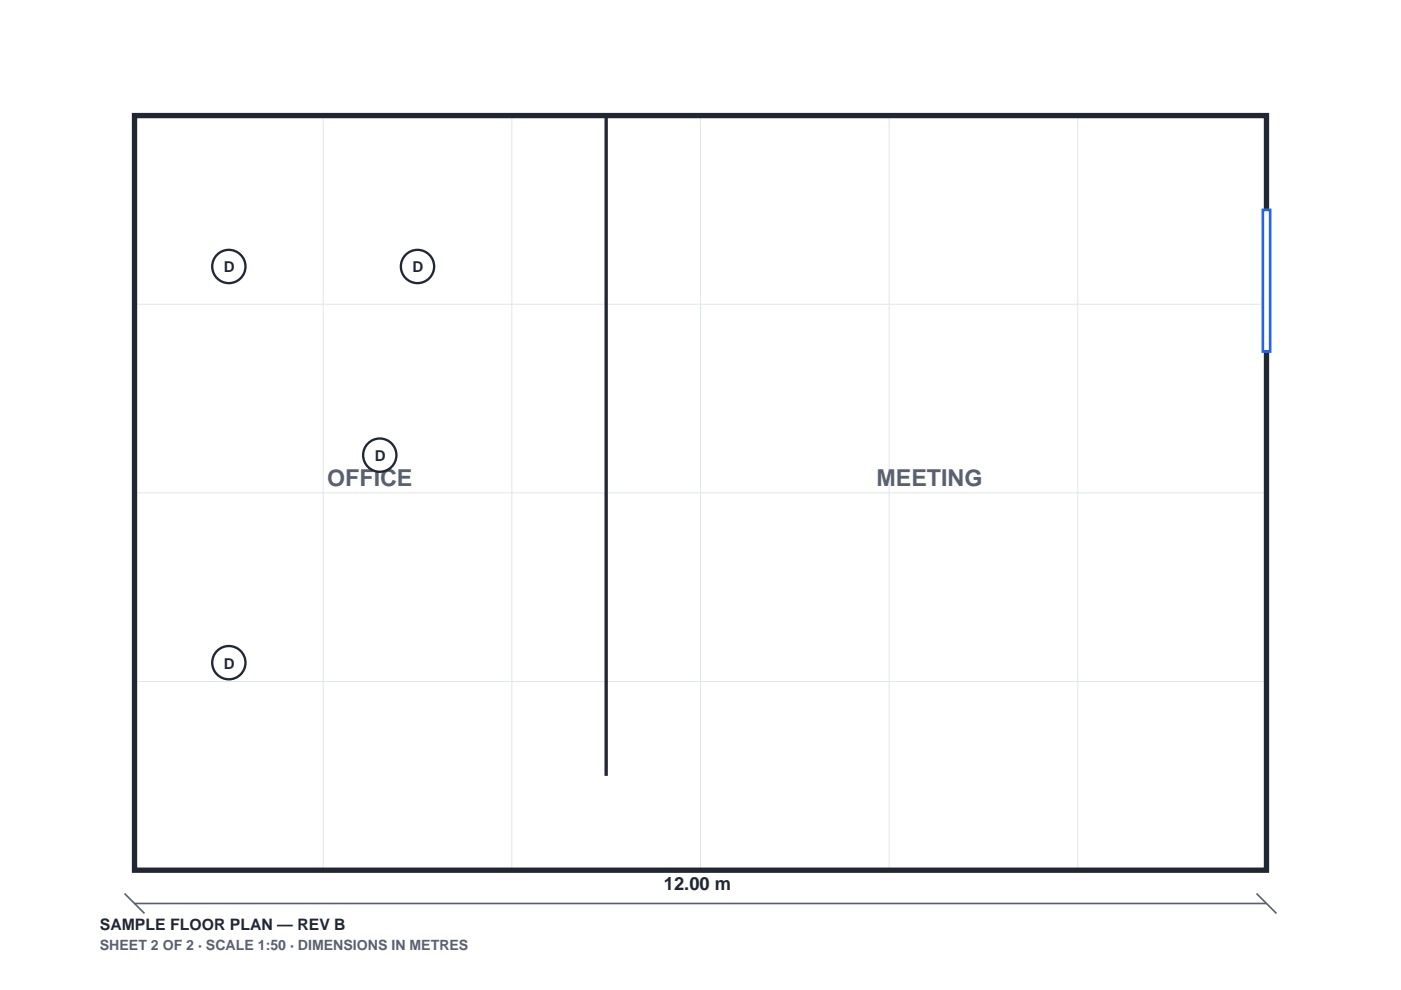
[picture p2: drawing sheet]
<svg xmlns="http://www.w3.org/2000/svg" width="297mm" height="210mm" viewBox="0 0 297 210" stroke-linecap="round" stroke-linejoin="round" font-family="sans-serif">
<path d="M28.5 24.5h240v160h-240zM68.5 24.5v160M108.5 24.5v160M148.5 24.5v160M188.5 24.5v160M228.5 24.5v160M28.5 64.5h240M28.5 104.5h240M28.5 144.5h240" fill="none" stroke="#e0e6ed" stroke-width=".21"/>
<path d="M28.5 24.5h240v160h-240z" fill="none" stroke="#212633" stroke-width="1.1" stroke-linecap="butt"/>
<path d="M128.5 24.5v140" fill="none" stroke="#212633" stroke-width=".71" stroke-linecap="butt"/>
<path d="M267.7 44.5h1.6v30h-1.6z" fill="#fff" stroke="#2663eb" stroke-width=".56"/>
<g fill="#fff" stroke="#212633" stroke-width=".49">
<circle cx="48.5" cy="56.5" r="3.5"/>
<circle cx="88.5" cy="56.5" r="3.5"/>
<circle cx="80.5" cy="96.5" r="3.5"/>
<circle cx="48.5" cy="140.5" r="3.5"/>
</g>
<path d="M26.4 189.4l4.2 4.3M28.5 191.6h240M266.4 189.4l4.2 4.3" fill="none" stroke="#596170" stroke-width=".35"/>
<g font-size="4.9" fill="#596170">
<text x="69.3" y="103.1">OFFICE</text>
<text x="185.8" y="103.1">MEETING</text>
</g>
<text font-size="3.9" fill="#212633" x="140.8" y="188.7">12.00 m</text>
<text font-size="3.4" fill="#212633" x="21.2" y="197.2">SAMPLE FLOOR PLAN — REV B</text>
<g font-size="3.2" fill="#212633">
<text x="47.5" y="57.8">D</text>
<text x="87.5" y="57.8">D</text>
<text x="79.5" y="97.8">D</text>
<text x="47.5" y="141.8">D</text>
</g>
<text font-size="3" fill="#596170" x="21.2" y="201.4">SHEET 2 OF 2 · SCALE 1:50 · DIMENSIONS IN METRES</text>
</svg>
